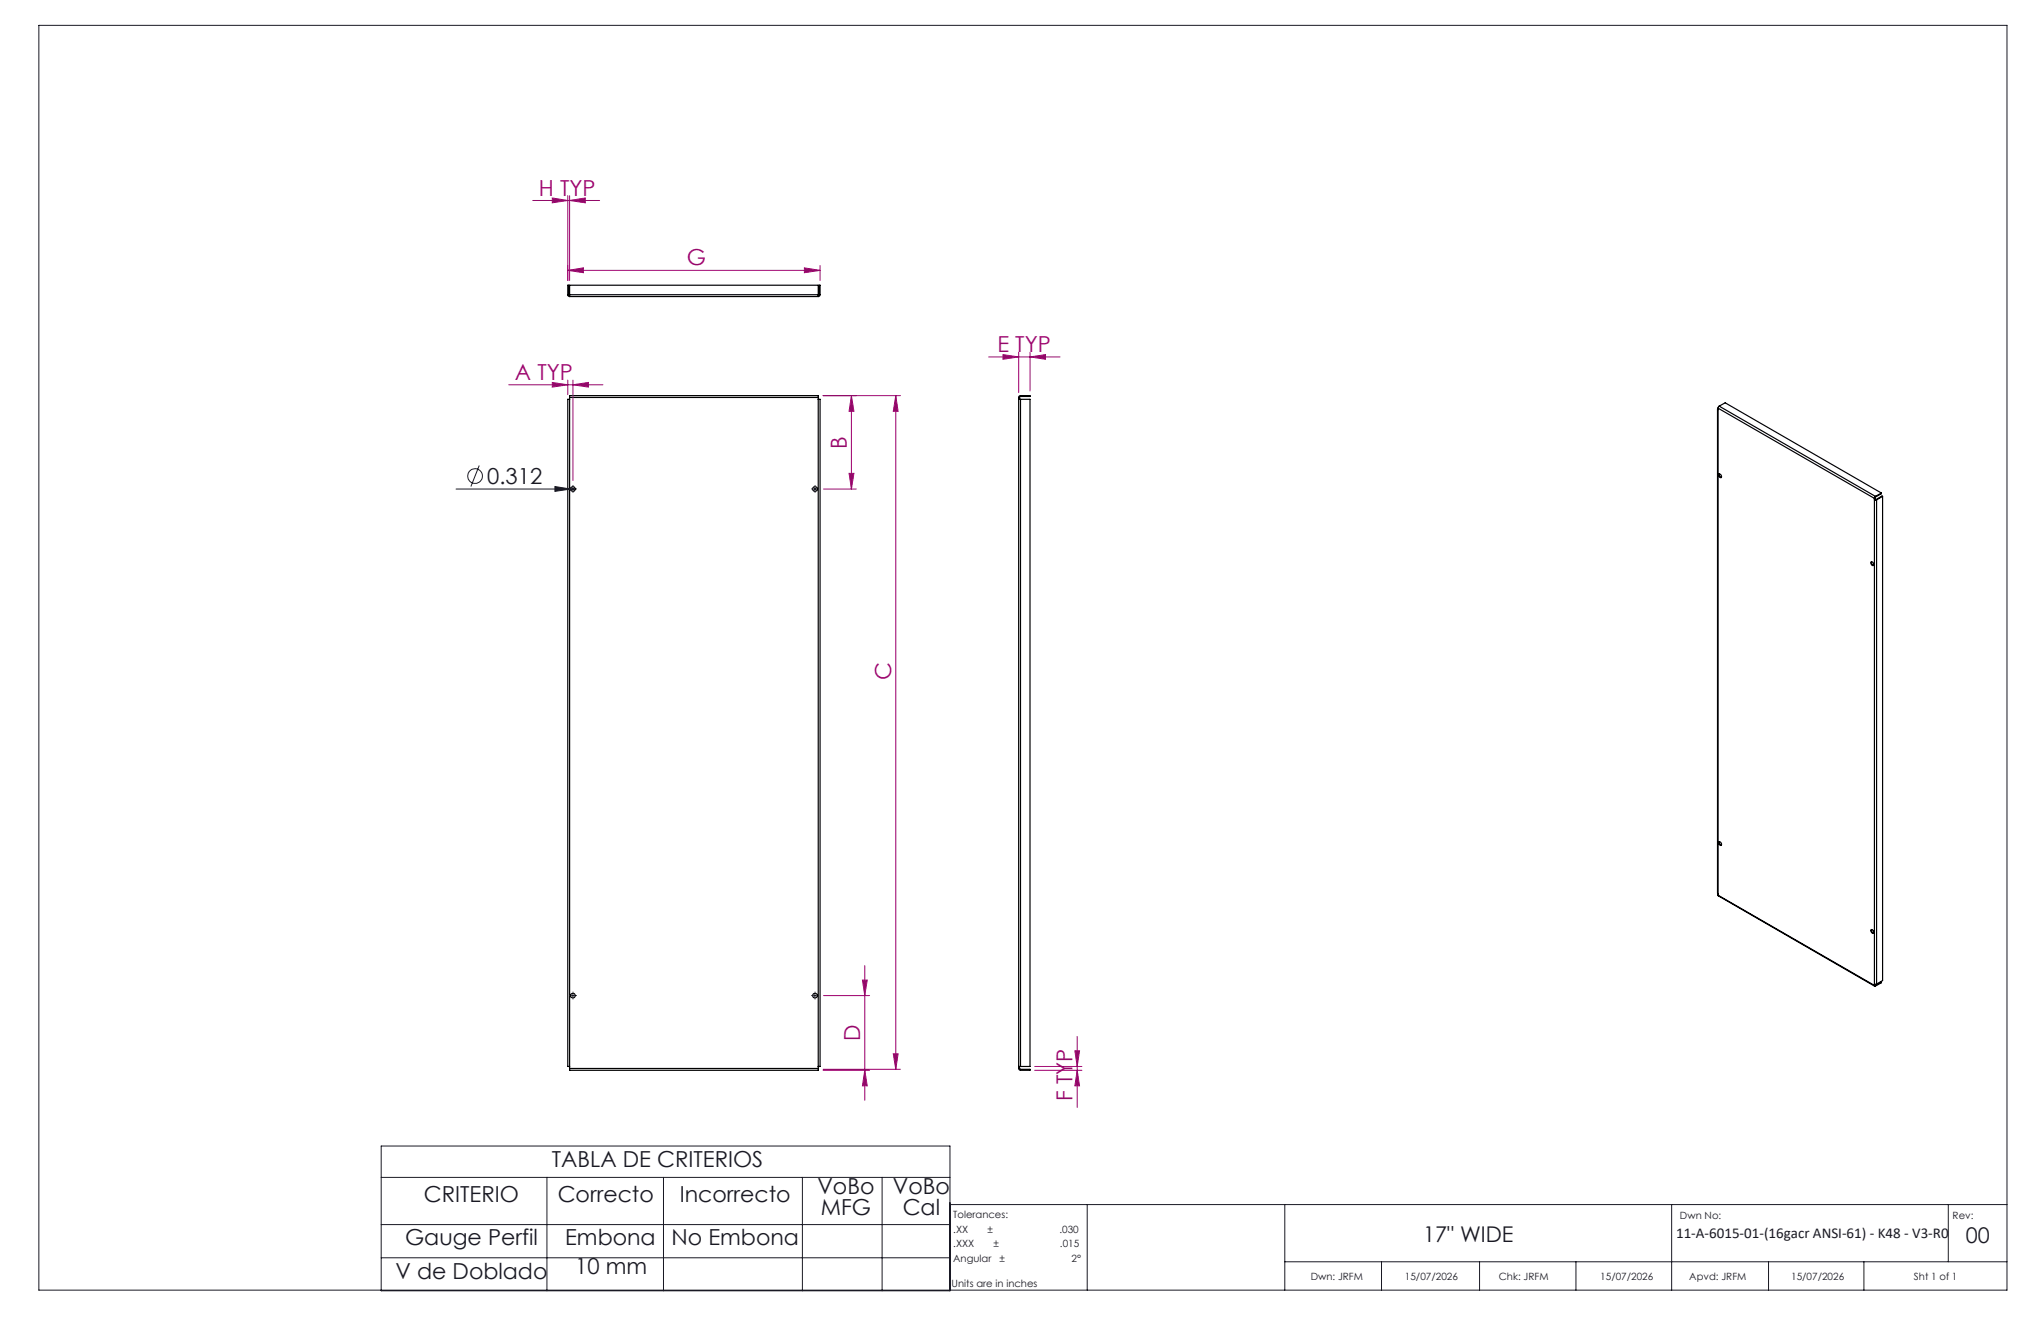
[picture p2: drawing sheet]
<svg xmlns="http://www.w3.org/2000/svg" width="432mm" height="279mm" viewBox="0 0 432 279" stroke-linecap="round" stroke-linejoin="round" font-family="sans-serif">
<g fill="none" stroke="#191924" stroke-width=".21">
<path d="M8.2 5.4h416.4v267.5h-416.4zM101.4 98.5l-1.8 4.4M96.5 103.4h25.2M117.4 102.9l3.3 .5-3.3 .5zM121.2 103.1v.7M172.1 103.4h.6M172.4 103.1v.7M120.9 210.6h.6M121.2 210.3v.6M172.1 210.6h.6M172.4 210.3v.6M80.6 242.4h120.4v30.6h-120.4z"/>
<path d="M80.6 249h120.4M80.6 259h120.4M115.7 249v24M140.4 249v24M169.8 249v24M186.6 249v24M230 254.8v18.1M271.8 254.8v18.1M353.7 254.8v18.1M412.2 254.8v12.1M424.6 254.8h-223.7v18.1M80.6 266h120.4"/>
<path d="M271.8 266.9h152.8M292.3 266.9v6M313 266.9v6M333.4 266.9v6M374.2 266.9v6M394.3 266.9v6"/>
<circle cx="100.5" cy="100.7" r="1.56"/>
</g>
<g fill="none" stroke="#000" stroke-width=".25">
<path d="M120.1 62.3l.1 .3 .3 .1M120.1 62.3v-2h.2v2M120.1 62.3h.2M120.3 62.3l.2 .2M120.5 62.3v.4M120.5 62.3v-2h52.6v2M120.5 62.3h52.6M120.5 62.7h52.6M173.1 62.3v.4M173.1 62.5l.2-.1v-2.1h.2v2.1l-.4 .3M120.5 84.1v-.4h52.6v.4M120.5 84.5h-.4v141.1h.4"/>
<path d="M120.5 84.1h52.6M120.5 84.1v141.9M173.1 84.5h.4v141.1h-.4M173.1 84.1v141.9M215.5 84.5h.4M215.5 84.1v142l.4 .3h2v-.2h-2.1l-.1-.6M215.5 84.1h.2M215.7 84.1v.4M215.9 83.7l-.3 .1-.1 .3M215.9 83.9l-.2 .2M215.9 83.7h2v.2h-2M215.9 83.7v.2"/>
<path d="M215.9 84.5v141.1M215.9 84.5h2v141.1h-2M363.4 86.5l.1 102.6M363.5 86.4l-.1 .1 .1 .1M363.5 86.3l33.1 19.1M363.5 86.3v103M363.7 85.9l-.2 .4M363.7 85.9l33.1 19.1M363.7 85.9l1.3-.7 33 19.1M363.7 100.3a.44 .44 0 0 1 .4 .2 .44 .44 0 0 1-.1 .5 .55 .55 0 0 1-.3-.7zM363.7 100.2v.4l.5 .4M395.9 118.9a.44 .44 0 0 1 .4 .2 .44 .44 0 0 1-.1 .5 .6 .6 0 0 1-.3-.7z"/>
<path d="M396 118.8a.56 .56 0 0 0 .4 .8M396.6 105.4v103M396.7 105.7h-.1h.4M396.7 105.3l-.1 .1M396.7 105.3v.4M396.8 105l-.2 .4M396.8 105.1l-.1 .2M396.8 105v.1M397 105.7v102.4M398 104.3l-1.2 .7M398 104.3v.1l-1.2 .7M398.3 105l-.2-.1-1.2 .8h-.2"/>
<path d="M398.3 105l-1.3 .7M398.3 105v102.4l-1.3 .7M363.6 178.1a.43 .43 0 0 1 .5 .2 .43 .43 0 0 1-.1 .5 .57 .57 0 0 1-.4-.7zM363.7 178l.1 .5 .4 .3M363.5 189.3l33.1 19.3M363.5 189.3l33.1 19.1M395.8 196.7a.42 .42 0 0 1 .5 .2 .42 .42 0 0 1-.1 .5l-.4-.4zM396 196.6a.59 .59 0 0 0 .4 .7M396.6 208.1h.4M396.7 208.4h.1M396.7 208.2v.2M397.9 207.6l.1 .1"/>
<path d="M398 207.7v.2l-1.3 .7-.1-.2M398 207.7l-1.2 .7M120.5 226v.4h52.6v-.4M120.5 226h52.6M215.5 225.6h.4"/>
<circle cx="121.2" cy="103.4" r=".49"/>
<circle cx="172.4" cy="103.4" r=".48"/>
<circle cx="121.2" cy="210.6" r=".49"/>
<circle cx="172.4" cy="210.6" r=".5"/>
</g>
<g fill="none" stroke="#a0006e" stroke-width=".21">
<path d="M112.7 42.4h14.2M116.8 41.9l3.3 .5-3.3 .5zM120.1 57.2l3.3-.5v1zM120.1 41.4v17.9M120.1 57.2h53.4M120.5 42.4l3.3-.5v1zM120.5 41.4v17.9M170.2 56.7l3.3 .5-3.3 .5zM173.5 56.2v3.1M209.2 75.5h15.1M212.2 75l3.3 .5-3.3 .5zM215.5 74.5v8.5"/>
<path d="M217.9 75.5l3.3-.5v1zM217.9 74.5v8.2M107.6 81.4h20M116.8 80.9l3.3 .5-3.3 .5zM120.1 80.4v3.1M121.2 81.4l3.3-.5v1zM121.2 80.4v21.2M174.1 83.7h16.4M180.1 83.7l.6 3.3h-1.1zM180.1 83.7v19.7M189.5 83.7l.5 3.3h-1zM189.5 83.7v142.5"/>
<path d="M174.2 103.4h7M179.6 100.1h1.1l-.6 3.3zM174.2 210.6h9.8M182.5 207.3h1l-.5 3.3zM183 204.2v28.5M227.9 219.2v15M174.1 226.2h16.4M174.1 226.4h9.9M183 226.4l.5 3.3h-1zM189 222.9h1l-.5 3.3zM218.9 226.4h10M218.9 225.6h10"/>
<path d="M227.4 222.2h1l-.5 3.4zM227.9 226.4l.5 3.3h-1z"/>
</g>
<g fill="none" stroke="#191924" stroke-width=".21" stroke-dasharray="15.2 1.3 1.3 1.3" stroke-linecap="butt">
<path d="M120.6 103.4h-.2M121.2 102.8v-.2M121.2 104v.2M121.8 103.4h.2M171.8 103.4h-.2M172.4 102.8v-.2M172.4 104v.2M173.1 103.4h.1M120.6 210.6h-.2M121.2 209.9v-.1M121.2 211.2v.2M121.8 210.6h.2"/>
<path d="M171.8 210.6h-.2M172.4 209.9v-.1M172.4 211.2v.2M173.1 210.6h.1"/>
</g>
<path d="M117.4 102.9l3.3 .5-3.3 .5z" fill="#191924"/>
<g fill="#a0006e">
<path d="M120.5 42.4l3.3-.5v1zM116.8 41.9l3.3 .5-3.3 .5z"/>
<path d="M120.1 57.2l3.3-.5v1zM170.2 56.7l3.3 .5-3.3 .5z"/>
<path d="M121.2 81.4l3.3-.5v1zM116.8 80.9l3.3 .5-3.3 .5z"/>
<path d="M180.1 83.7l.6 3.3h-1.1zM179.6 100.1h1.1l-.6 3.3zM189.5 83.7l.5 3.3h-1zM189 222.9h1l-.5 3.3zM182.5 207.3h1l-.5 3.3zM183 226.4l.5 3.3h-1zM227.4 222.2h1l-.5 3.4zM227.9 226.4l.5 3.3h-1z"/>
<path d="M212.2 75l3.3 .5-3.3 .5zM217.9 75.5l3.3-.5v1z"/>
</g>
<g font-size="4.7" fill="#a0006e">
<text x="114" y="41.4">H TYP</text>
<text x="145.3" y="56.1">G</text>
<text x="211" y="74.5">E TYP</text>
<text x="108.9" y="80.4">A TYP</text>
<text x="179.1" y="94.9" transform="rotate(-90 179.1 94.9)">B</text>
<text x="188.5" y="143.8" transform="rotate(-90 188.5 143.8)">C</text>
<text x="182" y="220.2" transform="rotate(-90 182 220.2)">D</text>
<text x="226.9" y="232.9" transform="rotate(-90 226.9 232.9)">F TYP</text>
</g>
<g font-size="4.7" fill="#191924">
<text x="103.1" y="102.4">0.312</text>
<text x="116.7" y="246.9">TABLA DE CRITERIOS</text>
<text x="89.7" y="254.3">CRITERIO</text>
<text x="118" y="254.3">Correcto</text>
<text x="143.8" y="254.3">Incorrecto</text>
<text x="172.9" y="252.5">VoBo</text>
<text x="173.7" y="257.1">MFG</text>
<text x="188.9" y="252.5">VoBo</text>
<text x="191" y="257.1">Cal</text>
<text x="85.7" y="263.3">Gauge Perfil</text>
<text x="119.6" y="263.3">Embona</text>
<text x="142.1" y="263.3">No Embona</text>
<text x="121.7" y="269.5">10 mm</text>
<text x="83.7" y="270.5">V de Doblado</text>
</g>
<g font-size="4.6" fill="#191924">
<text x="301.1" y="262.7">17&quot; WIDE</text>
<text x="415.9" y="263">00</text>
</g>
<text font-size="3.2" fill="#191924" x="354.6" y="261.8">11-A-6015-01-(16gacr ANSI-61) - K48 - V3-R0</text>
<g font-size="2.1" fill="#191924">
<text x="201.7" y="257.6">Tolerances:</text>
<text x="355.4" y="257.8">Dwn No:</text>
<text x="413.1" y="257.8">Rev:</text>
<text x="201.7" y="260.7">.XX</text>
<text x="201.7" y="263.9">.XXX</text>
<text x="208.9" y="260.7">±</text>
<text x="210.2" y="263.9">±</text>
<text x="224.1" y="260.7">.030</text>
<text x="224.3" y="263.9">.015</text>
<text x="201.7" y="267">Angular</text>
<text x="211.5" y="267">±</text>
<text x="226.7" y="267">2°</text>
<text x="201.3" y="272.3">Units are in inches</text>
<text x="277.3" y="270.7">Dwn: JRFM</text>
<text x="297.2" y="270.7">15/07/2026</text>
<text x="317.1" y="270.7">Chk: JRFM</text>
<text x="338.6" y="270.7">15/07/2026</text>
<text x="357.4" y="270.7">Apvd: JRFM</text>
<text x="378.9" y="270.7">15/07/2026</text>
<text x="404.9" y="270.7">Sht 1 of 1</text>
</g>
</svg>
